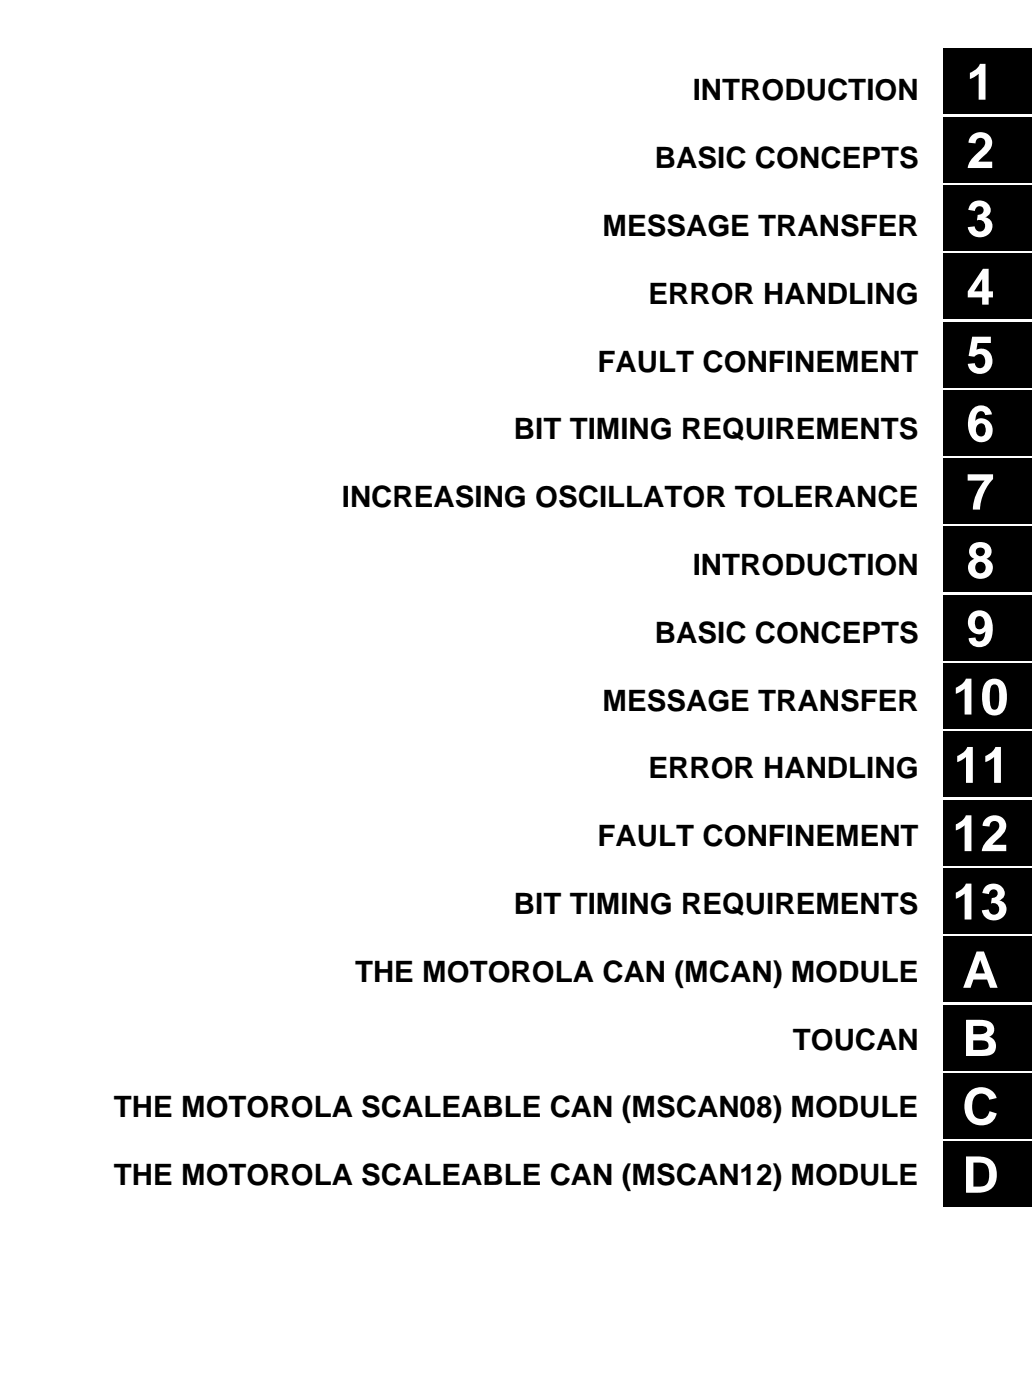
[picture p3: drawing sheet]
<svg xmlns="http://www.w3.org/2000/svg" width="173mm" height="235mm" viewBox="0 0 173 235" stroke-linecap="round" stroke-linejoin="round" font-family="sans-serif">
<path d="M157.9 8.1h15v11h-15z" fill="#000"/>
<path d="M154.9 18.6h3v9.4h-3z" fill="#fff"/>
<path d="M157.9 19.6h15v11h-15z" fill="#000"/>
<path d="M154.9 30h3v9.5h-3z" fill="#fff"/>
<path d="M157.9 31h15v11h-15z" fill="#000"/>
<path d="M154.9 41.5h3v9.4h-3z" fill="#fff"/>
<path d="M157.9 42.5h15v11h-15z" fill="#000"/>
<path d="M154.9 52.9h3v9.5h-3z" fill="#fff"/>
<path d="M157.9 53.9h15v11h-15z" fill="#000"/>
<path d="M154.9 64.4h3v9.4h-3z" fill="#fff"/>
<path d="M157.9 65.4h15v11h-15z" fill="#000"/>
<path d="M154.9 75.8h3v9.5h-3z" fill="#fff"/>
<path d="M157.9 76.8h15v11h-15z" fill="#000"/>
<path d="M154.9 87.3h3v9.4h-3z" fill="#fff"/>
<path d="M157.9 88.3h15v11h-15z" fill="#000"/>
<path d="M154.9 98.7h3v9.4h-3z" fill="#fff"/>
<path d="M157.9 99.7h15v11h-15z" fill="#000"/>
<path d="M154.9 110.1h3v9.5h-3z" fill="#fff"/>
<path d="M157.9 111.1h15v11h-15z" fill="#000"/>
<path d="M154.9 121.6h3v9.4h-3z" fill="#fff"/>
<path d="M157.9 122.6h15v11h-15z" fill="#000"/>
<path d="M154.9 133h3v9.5h-3z" fill="#fff"/>
<path d="M157.9 134h15v11h-15z" fill="#000"/>
<path d="M154.9 144.5h3v9.4h-3z" fill="#fff"/>
<path d="M157.9 145.5h15v11h-15z" fill="#000"/>
<path d="M154.9 155.9h3v9.5h-3z" fill="#fff"/>
<path d="M157.9 156.9h15v11h-15z" fill="#000"/>
<path d="M154.9 167.4h3v9.4h-3z" fill="#fff"/>
<path d="M157.9 168.4h15v11h-15z" fill="#000"/>
<path d="M154.9 178.8h3v9.5h-3z" fill="#fff"/>
<path d="M157.9 179.8h15v11h-15z" fill="#000"/>
<path d="M154.9 190.3h3v9.4h-3z" fill="#fff"/>
<path d="M157.9 191.3h15v11h-15z" fill="#000"/>
<g fill="#fff">
<path d="M154.9 201.7h3v9.5h-3z"/>
<path d="M154.9 213.2h3v9.4h-3z"/>
</g>
<g font-size="8.5" fill="#fff">
<text x="161.9" y="16.7">1</text>
<text x="161.9" y="28.2">2</text>
<text x="161.9" y="39.6">3</text>
<text x="161.9" y="51.1">4</text>
<text x="161.9" y="62.5">5</text>
<text x="161.9" y="73.9">6</text>
<text x="161.9" y="85.4">7</text>
<text x="161.9" y="96.8">8</text>
<text x="161.9" y="108.3">9</text>
<text x="159.5" y="119.7">10</text>
<text x="159.7" y="131.2">11</text>
<text x="159.5" y="142.6">12</text>
<text x="159.5" y="154.1">13</text>
<text x="161.2" y="165.5">A</text>
<text x="161.2" y="177">B</text>
<text x="161.2" y="188.4">C</text>
<text x="161.2" y="199.9">D</text>
</g>
<g font-size="4.9">
<text x="116" y="16.8">INTRODUCTION</text>
<text x="109.7" y="28.2">BASIC CONCEPTS</text>
<text x="100.9" y="39.6">MESSAGE TRANSFER</text>
<text x="108.6" y="50.9">ERROR HANDLING</text>
<text x="100.1" y="62.3">FAULT CONFINEMENT</text>
<text x="86.1" y="73.6">BIT TIMING REQUIREMENTS</text>
<text x="57.3" y="85">INCREASING OSCILLATOR TOLERANCE</text>
<text x="116" y="96.4">INTRODUCTION</text>
<text x="109.7" y="107.7">BASIC CONCEPTS</text>
<text x="100.9" y="119.1">MESSAGE TRANSFER</text>
<text x="108.6" y="130.4">ERROR HANDLING</text>
<text x="100.1" y="141.8">FAULT CONFINEMENT</text>
<text x="86.1" y="153.1">BIT TIMING REQUIREMENTS</text>
<text x="59.5" y="164.5">THE MOTOROLA CAN (MCAN) MODULE</text>
<text x="132.8" y="175.9">TOUCAN</text>
<text x="19.1" y="187.2">THE MOTOROLA SCALEABLE CAN (MSCAN08) MODULE</text>
<text x="19.1" y="198.6">THE MOTOROLA SCALEABLE CAN (MSCAN12) MODULE</text>
</g>
</svg>
